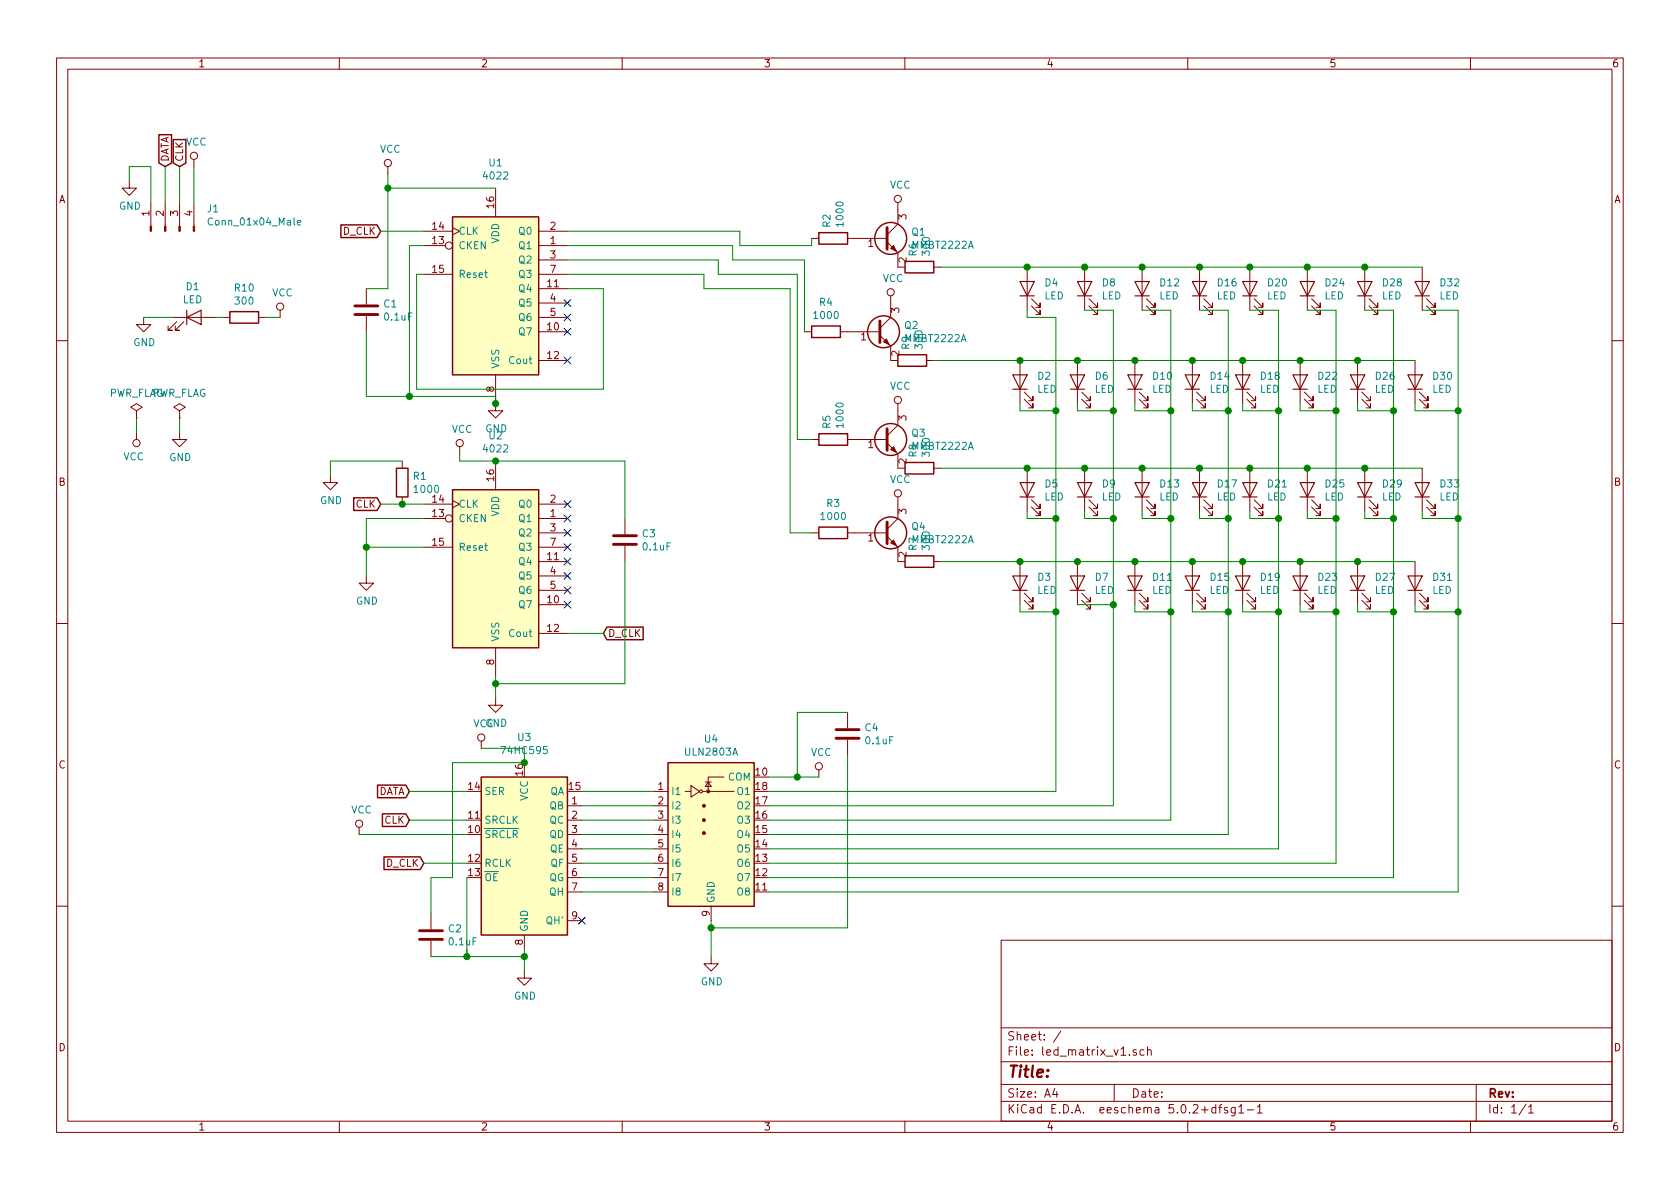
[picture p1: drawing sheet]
EESchema Schematic File Version 4
LIBS:led_matrix_v1-cache
EELAYER 26 0
EELAYER END
$Descr A4 11693 8268
encoding utf-8
Sheet 1 1
Title ""
Date ""
Rev ""
Comp ""
Comment1 ""
Comment2 ""
Comment3 ""
Comment4 ""
$EndDescr
$Comp
L 4xxx:4022 U1
U 1 1
P 3450 2000
F 0 "U1" H 3450 2878 50  0000 C CNN
F 1 "4022" H 3450 2787 50  0000 C CNN
F 2 "Package_SO:SOIC-16W_5.3x10.2mm_P1.27mm" H 3450 2000 50  0001 C CNN
F 3 "http://www.intersil.com/content/dam/Intersil/documents/cd40/cd4017bms-22bms.pdf" H 3450 2000 50  0001 C CNN
	1    3450 2000
	1    0    0    -1  
$EndComp
$Comp
L 4xxx:4022 U2
U 1 1
P 3450 3900
F 0 "U2" H 3450 4778 50  0000 C CNN
F 1 "4022" H 3450 4687 50  0000 C CNN
F 2 "Package_SO:SOIC-16W_5.3x10.2mm_P1.27mm" H 3450 3900 50  0001 C CNN
F 3 "http://www.intersil.com/content/dam/Intersil/documents/cd40/cd4017bms-22bms.pdf" H 3450 3900 50  0001 C CNN
	1    3450 3900
	1    0    0    -1  
$EndComp
$Comp
L Transistor_Array:ULN2803A U4
U 1 1
P 4950 5700
F 0 "U4" H 4950 6267 50  0000 C CNN
F 1 "ULN2803A" H 4950 6176 50  0000 C CNN
F 2 "Package_SO:SOIC-18W_7.5x11.6mm_P1.27mm" H 5000 5050 50  0001 L CNN
F 3 "http://www.ti.com/lit/ds/symlink/uln2803a.pdf" H 5050 5500 50  0001 C CNN
	1    4950 5700
	1    0    0    -1  
$EndComp
$Comp
L Transistor_BJT:MMBT5551L Q4
U 1 1
P 6150 3700
F 0 "Q4" H 6341 3746 50  0000 L CNN
F 1 "MMBT2222A" H 6341 3655 50  0000 L CNN
F 2 "Package_TO_SOT_SMD:SOT-23" H 6350 3625 50  0001 L CIN
F 3 "www.onsemi.com/pub/Collateral/MMBT5550LT1-D.PDF" H 6150 3700 50  0001 L CNN
	1    6150 3700
	1    0    0    -1  
$EndComp
$Comp
L Transistor_BJT:MMBT5551L Q3
U 1 1
P 6150 3050
F 0 "Q3" H 6341 3096 50  0000 L CNN
F 1 "MMBT2222A" H 6341 3005 50  0000 L CNN
F 2 "Package_TO_SOT_SMD:SOT-23" H 6350 2975 50  0001 L CIN
F 3 "www.onsemi.com/pub/Collateral/MMBT5550LT1-D.PDF" H 6150 3050 50  0001 L CNN
	1    6150 3050
	1    0    0    -1  
$EndComp
$Comp
L Device:R R1
U 1 1
P 2800 3350
F 0 "R1" H 2870 3396 50  0000 L CNN
F 1 "1000" H 2870 3305 50  0000 L CNN
F 2 "Resistor_SMD:R_0805_2012Metric" V 2730 3350 50  0001 C CNN
F 3 "~" H 2800 3350 50  0001 C CNN
	1    2800 3350
	1    0    0    -1  
$EndComp
$Comp
L Device:R R3
U 1 1
P 5800 3700
F 0 "R3" V 5593 3700 50  0000 C CNN
F 1 "1000" V 5684 3700 50  0000 C CNN
F 2 "Resistor_SMD:R_0805_2012Metric" V 5730 3700 50  0001 C CNN
F 3 "~" H 5800 3700 50  0001 C CNN
	1    5800 3700
	0    1    1    0   
$EndComp
$Comp
L Device:R R2
U 1 1
P 5800 1650
F 0 "R2" H 5870 1696 50  0000 L CNN
F 1 "1000" H 5870 1605 50  0000 L CNN
F 2 "Resistor_SMD:R_0805_2012Metric" V 5730 1650 50  0001 C CNN
F 3 "~" H 5800 1650 50  0001 C CNN
	1    5800 1650
	0    -1   -1   0   
$EndComp
$Comp
L Device:R R4
U 1 1
P 5750 2300
F 0 "R4" V 5543 2300 50  0000 C CNN
F 1 "1000" V 5634 2300 50  0000 C CNN
F 2 "Resistor_SMD:R_0805_2012Metric" V 5680 2300 50  0001 C CNN
F 3 "~" H 5750 2300 50  0001 C CNN
	1    5750 2300
	0    1    1    0   
$EndComp
$Comp
L Device:R R5
U 1 1
P 5800 3050
F 0 "R5" H 5870 3096 50  0000 L CNN
F 1 "1000" H 5870 3005 50  0000 L CNN
F 2 "Resistor_SMD:R_0805_2012Metric" V 5730 3050 50  0001 C CNN
F 3 "~" H 5800 3050 50  0001 C CNN
	1    5800 3050
	0    -1   -1   0   
$EndComp
$Comp
L Device:R R7
U 1 1
P 6400 3900
F 0 "R7" H 6470 3946 50  0000 L CNN
F 1 "300" H 6470 3855 50  0000 L CNN
F 2 "Resistor_SMD:R_0805_2012Metric" V 6330 3900 50  0001 C CNN
F 3 "~" H 6400 3900 50  0001 C CNN
	1    6400 3900
	0    -1   -1   0   
$EndComp
$Comp
L Device:R R6
U 1 1
P 6400 1850
F 0 "R6" H 6470 1896 50  0000 L CNN
F 1 "300" H 6470 1805 50  0000 L CNN
F 2 "Resistor_SMD:R_0805_2012Metric" V 6330 1850 50  0001 C CNN
F 3 "~" H 6400 1850 50  0001 C CNN
	1    6400 1850
	0    -1   -1   0   
$EndComp
$Comp
L Device:R R8
U 1 1
P 6400 3250
F 0 "R8" H 6470 3296 50  0000 L CNN
F 1 "300" H 6470 3205 50  0000 L CNN
F 2 "Resistor_SMD:R_0805_2012Metric" V 6330 3250 50  0001 C CNN
F 3 "~" H 6400 3250 50  0001 C CNN
	1    6400 3250
	0    -1   -1   0   
$EndComp
$Comp
L Device:R R9
U 1 1
P 6350 2500
F 0 "R9" H 6420 2546 50  0000 L CNN
F 1 "300" H 6420 2455 50  0000 L CNN
F 2 "Resistor_SMD:R_0805_2012Metric" V 6280 2500 50  0001 C CNN
F 3 "~" H 6350 2500 50  0001 C CNN
	1    6350 2500
	0    -1   -1   0   
$EndComp
$Comp
L Device:C C1
U 1 1
P 2550 2150
F 0 "C1" H 2665 2196 50  0000 L CNN
F 1 "0.1uF" H 2665 2105 50  0000 L CNN
F 2 "Capacitor_SMD:C_0805_2012Metric" H 2588 2000 50  0001 C CNN
F 3 "~" H 2550 2150 50  0001 C CNN
	1    2550 2150
	1    0    0    -1  
$EndComp
$Comp
L Device:C C3
U 1 1
P 4350 3750
F 0 "C3" H 4465 3796 50  0000 L CNN
F 1 "0.1uF" H 4465 3705 50  0000 L CNN
F 2 "Capacitor_SMD:C_0805_2012Metric" H 4388 3600 50  0001 C CNN
F 3 "~" H 4350 3750 50  0001 C CNN
	1    4350 3750
	1    0    0    -1  
$EndComp
$Comp
L Device:C C2
U 1 1
P 3000 6500
F 0 "C2" H 3115 6546 50  0000 L CNN
F 1 "0.1uF" H 3115 6455 50  0000 L CNN
F 2 "Capacitor_SMD:C_0805_2012Metric" H 3038 6350 50  0001 C CNN
F 3 "~" H 3000 6500 50  0001 C CNN
	1    3000 6500
	1    0    0    -1  
$EndComp
$Comp
L 74xx:74HC595 U3
U 1 1
P 3650 5900
F 0 "U3" H 3650 6678 50  0000 C CNN
F 1 "74HC595" H 3650 6587 50  0000 C CNN
F 2 "Package_SO:SOIC-16W_5.3x10.2mm_P1.27mm" H 3650 5900 50  0001 C CNN
F 3 "http://www.ti.com/lit/ds/symlink/sn74hc595.pdf" H 3650 5900 50  0001 C CNN
	1    3650 5900
	1    0    0    -1  
$EndComp
$Comp
L power:GND #PWR015
U 1 1
P 3650 6750
F 0 "#PWR015" H 3650 6500 50  0001 C CNN
F 1 "GND" H 3655 6577 50  0000 C CNN
F 2 "" H 3650 6750 50  0001 C CNN
F 3 "" H 3650 6750 50  0001 C CNN
	1    3650 6750
	1    0    0    -1  
$EndComp
$Comp
L power:GND #PWR016
U 1 1
P 4950 6650
F 0 "#PWR016" H 4950 6400 50  0001 C CNN
F 1 "GND" H 4955 6477 50  0000 C CNN
F 2 "" H 4950 6650 50  0001 C CNN
F 3 "" H 4950 6650 50  0001 C CNN
	1    4950 6650
	1    0    0    -1  
$EndComp
$Comp
L Device:LED D4
U 1 1
P 7150 2000
F 0 "D4" V 7188 1883 50  0000 R CNN
F 1 "LED" V 7097 1883 50  0000 R CNN
F 2 "LED_THT:LED_D5.0mm" H 7150 2000 50  0001 C CNN
F 3 "~" H 7150 2000 50  0001 C CNN
	1    7150 2000
	0    -1   -1   0   
$EndComp
$Comp
L Device:LED D8
U 1 1
P 7550 2000
F 0 "D8" V 7588 1883 50  0000 R CNN
F 1 "LED" V 7497 1883 50  0000 R CNN
F 2 "LED_THT:LED_D5.0mm" H 7550 2000 50  0001 C CNN
F 3 "~" H 7550 2000 50  0001 C CNN
	1    7550 2000
	0    -1   -1   0   
$EndComp
$Comp
L Device:LED D12
U 1 1
P 7950 2000
F 0 "D12" V 7988 1883 50  0000 R CNN
F 1 "LED" V 7897 1883 50  0000 R CNN
F 2 "LED_THT:LED_D5.0mm" H 7950 2000 50  0001 C CNN
F 3 "~" H 7950 2000 50  0001 C CNN
	1    7950 2000
	0    -1   -1   0   
$EndComp
$Comp
L Device:LED D16
U 1 1
P 8350 2000
F 0 "D16" V 8388 1883 50  0000 R CNN
F 1 "LED" V 8297 1883 50  0000 R CNN
F 2 "LED_THT:LED_D5.0mm" H 8350 2000 50  0001 C CNN
F 3 "~" H 8350 2000 50  0001 C CNN
	1    8350 2000
	0    -1   -1   0   
$EndComp
$Comp
L Device:LED D20
U 1 1
P 8700 2000
F 0 "D20" V 8738 1883 50  0000 R CNN
F 1 "LED" V 8647 1883 50  0000 R CNN
F 2 "LED_THT:LED_D5.0mm" H 8700 2000 50  0001 C CNN
F 3 "~" H 8700 2000 50  0001 C CNN
	1    8700 2000
	0    -1   -1   0   
$EndComp
$Comp
L Device:LED D24
U 1 1
P 9100 2000
F 0 "D24" V 9138 1883 50  0000 R CNN
F 1 "LED" V 9047 1883 50  0000 R CNN
F 2 "LED_THT:LED_D5.0mm" H 9100 2000 50  0001 C CNN
F 3 "~" H 9100 2000 50  0001 C CNN
	1    9100 2000
	0    -1   -1   0   
$EndComp
$Comp
L Device:LED D28
U 1 1
P 9500 2000
F 0 "D28" V 9538 1883 50  0000 R CNN
F 1 "LED" V 9447 1883 50  0000 R CNN
F 2 "LED_THT:LED_D5.0mm" H 9500 2000 50  0001 C CNN
F 3 "~" H 9500 2000 50  0001 C CNN
	1    9500 2000
	0    -1   -1   0   
$EndComp
$Comp
L Device:LED D32
U 1 1
P 9900 2000
F 0 "D32" V 9938 1883 50  0000 R CNN
F 1 "LED" V 9847 1883 50  0000 R CNN
F 2 "LED_THT:LED_D5.0mm" H 9900 2000 50  0001 C CNN
F 3 "~" H 9900 2000 50  0001 C CNN
	1    9900 2000
	0    -1   -1   0   
$EndComp
Connection ~ 7150 1850
Wire Wire Line
	7150 1850 7550 1850
Connection ~ 7550 1850
Wire Wire Line
	7550 1850 7950 1850
Connection ~ 7950 1850
Wire Wire Line
	7950 1850 8350 1850
Connection ~ 8350 1850
Wire Wire Line
	8350 1850 8700 1850
Connection ~ 8700 1850
Wire Wire Line
	8700 1850 9100 1850
Connection ~ 9100 1850
Wire Wire Line
	9100 1850 9500 1850
Connection ~ 9500 1850
Wire Wire Line
	9500 1850 9900 1850
Wire Wire Line
	6550 1850 7150 1850
Wire Wire Line
	7150 2150 7150 2200
$Comp
L Device:LED D2
U 1 1
P 7100 2650
F 0 "D2" V 7138 2533 50  0000 R CNN
F 1 "LED" V 7047 2533 50  0000 R CNN
F 2 "LED_THT:LED_D5.0mm" H 7100 2650 50  0001 C CNN
F 3 "~" H 7100 2650 50  0001 C CNN
	1    7100 2650
	0    -1   -1   0   
$EndComp
$Comp
L Device:LED D6
U 1 1
P 7500 2650
F 0 "D6" V 7538 2533 50  0000 R CNN
F 1 "LED" V 7447 2533 50  0000 R CNN
F 2 "LED_THT:LED_D5.0mm" H 7500 2650 50  0001 C CNN
F 3 "~" H 7500 2650 50  0001 C CNN
	1    7500 2650
	0    -1   -1   0   
$EndComp
$Comp
L Device:LED D10
U 1 1
P 7900 2650
F 0 "D10" V 7938 2533 50  0000 R CNN
F 1 "LED" V 7847 2533 50  0000 R CNN
F 2 "LED_THT:LED_D5.0mm" H 7900 2650 50  0001 C CNN
F 3 "~" H 7900 2650 50  0001 C CNN
	1    7900 2650
	0    -1   -1   0   
$EndComp
$Comp
L Device:LED D14
U 1 1
P 8300 2650
F 0 "D14" V 8338 2533 50  0000 R CNN
F 1 "LED" V 8247 2533 50  0000 R CNN
F 2 "LED_THT:LED_D5.0mm" H 8300 2650 50  0001 C CNN
F 3 "~" H 8300 2650 50  0001 C CNN
	1    8300 2650
	0    -1   -1   0   
$EndComp
$Comp
L Device:LED D18
U 1 1
P 8650 2650
F 0 "D18" V 8688 2533 50  0000 R CNN
F 1 "LED" V 8597 2533 50  0000 R CNN
F 2 "LED_THT:LED_D5.0mm" H 8650 2650 50  0001 C CNN
F 3 "~" H 8650 2650 50  0001 C CNN
	1    8650 2650
	0    -1   -1   0   
$EndComp
$Comp
L Device:LED D22
U 1 1
P 9050 2650
F 0 "D22" V 9088 2533 50  0000 R CNN
F 1 "LED" V 8997 2533 50  0000 R CNN
F 2 "LED_THT:LED_D5.0mm" H 9050 2650 50  0001 C CNN
F 3 "~" H 9050 2650 50  0001 C CNN
	1    9050 2650
	0    -1   -1   0   
$EndComp
$Comp
L Device:LED D26
U 1 1
P 9450 2650
F 0 "D26" V 9488 2533 50  0000 R CNN
F 1 "LED" V 9397 2533 50  0000 R CNN
F 2 "LED_THT:LED_D5.0mm" H 9450 2650 50  0001 C CNN
F 3 "~" H 9450 2650 50  0001 C CNN
	1    9450 2650
	0    -1   -1   0   
$EndComp
$Comp
L Device:LED D30
U 1 1
P 9850 2650
F 0 "D30" V 9888 2533 50  0000 R CNN
F 1 "LED" V 9797 2533 50  0000 R CNN
F 2 "LED_THT:LED_D5.0mm" H 9850 2650 50  0001 C CNN
F 3 "~" H 9850 2650 50  0001 C CNN
	1    9850 2650
	0    -1   -1   0   
$EndComp
Connection ~ 7100 2500
Wire Wire Line
	7100 2500 7500 2500
Connection ~ 7500 2500
Wire Wire Line
	7500 2500 7900 2500
Connection ~ 7900 2500
Wire Wire Line
	7900 2500 8300 2500
Connection ~ 8300 2500
Wire Wire Line
	8300 2500 8650 2500
Connection ~ 8650 2500
Wire Wire Line
	8650 2500 9050 2500
Connection ~ 9050 2500
Wire Wire Line
	9050 2500 9450 2500
Connection ~ 9450 2500
Wire Wire Line
	9450 2500 9850 2500
Wire Wire Line
	7100 2800 7100 2850
$Comp
L Device:LED D5
U 1 1
P 7150 3400
F 0 "D5" V 7188 3283 50  0000 R CNN
F 1 "LED" V 7097 3283 50  0000 R CNN
F 2 "LED_THT:LED_D5.0mm" H 7150 3400 50  0001 C CNN
F 3 "~" H 7150 3400 50  0001 C CNN
	1    7150 3400
	0    -1   -1   0   
$EndComp
$Comp
L Device:LED D9
U 1 1
P 7550 3400
F 0 "D9" V 7588 3283 50  0000 R CNN
F 1 "LED" V 7497 3283 50  0000 R CNN
F 2 "LED_THT:LED_D5.0mm" H 7550 3400 50  0001 C CNN
F 3 "~" H 7550 3400 50  0001 C CNN
	1    7550 3400
	0    -1   -1   0   
$EndComp
$Comp
L Device:LED D13
U 1 1
P 7950 3400
F 0 "D13" V 7988 3283 50  0000 R CNN
F 1 "LED" V 7897 3283 50  0000 R CNN
F 2 "LED_THT:LED_D5.0mm" H 7950 3400 50  0001 C CNN
F 3 "~" H 7950 3400 50  0001 C CNN
	1    7950 3400
	0    -1   -1   0   
$EndComp
$Comp
L Device:LED D17
U 1 1
P 8350 3400
F 0 "D17" V 8388 3283 50  0000 R CNN
F 1 "LED" V 8297 3283 50  0000 R CNN
F 2 "LED_THT:LED_D5.0mm" H 8350 3400 50  0001 C CNN
F 3 "~" H 8350 3400 50  0001 C CNN
	1    8350 3400
	0    -1   -1   0   
$EndComp
$Comp
L Device:LED D21
U 1 1
P 8700 3400
F 0 "D21" V 8738 3283 50  0000 R CNN
F 1 "LED" V 8647 3283 50  0000 R CNN
F 2 "LED_THT:LED_D5.0mm" H 8700 3400 50  0001 C CNN
F 3 "~" H 8700 3400 50  0001 C CNN
	1    8700 3400
	0    -1   -1   0   
$EndComp
$Comp
L Device:LED D25
U 1 1
P 9100 3400
F 0 "D25" V 9138 3283 50  0000 R CNN
F 1 "LED" V 9047 3283 50  0000 R CNN
F 2 "LED_THT:LED_D5.0mm" H 9100 3400 50  0001 C CNN
F 3 "~" H 9100 3400 50  0001 C CNN
	1    9100 3400
	0    -1   -1   0   
$EndComp
$Comp
L Device:LED D29
U 1 1
P 9500 3400
F 0 "D29" V 9538 3283 50  0000 R CNN
F 1 "LED" V 9447 3283 50  0000 R CNN
F 2 "LED_THT:LED_D5.0mm" H 9500 3400 50  0001 C CNN
F 3 "~" H 9500 3400 50  0001 C CNN
	1    9500 3400
	0    -1   -1   0   
$EndComp
$Comp
L Device:LED D33
U 1 1
P 9900 3400
F 0 "D33" V 9938 3283 50  0000 R CNN
F 1 "LED" V 9847 3283 50  0000 R CNN
F 2 "LED_THT:LED_D5.0mm" H 9900 3400 50  0001 C CNN
F 3 "~" H 9900 3400 50  0001 C CNN
	1    9900 3400
	0    -1   -1   0   
$EndComp
Connection ~ 7150 3250
Wire Wire Line
	7150 3250 7550 3250
Connection ~ 7550 3250
Wire Wire Line
	7550 3250 7950 3250
Connection ~ 7950 3250
Wire Wire Line
	7950 3250 8350 3250
Connection ~ 8350 3250
Wire Wire Line
	8350 3250 8700 3250
Connection ~ 8700 3250
Wire Wire Line
	8700 3250 9100 3250
Connection ~ 9100 3250
Wire Wire Line
	9100 3250 9500 3250
Connection ~ 9500 3250
Wire Wire Line
	9500 3250 9900 3250
Wire Wire Line
	6550 3250 7150 3250
Wire Wire Line
	7150 3550 7150 3600
$Comp
L Device:LED D3
U 1 1
P 7100 4050
F 0 "D3" V 7138 3933 50  0000 R CNN
F 1 "LED" V 7047 3933 50  0000 R CNN
F 2 "LED_THT:LED_D5.0mm" H 7100 4050 50  0001 C CNN
F 3 "~" H 7100 4050 50  0001 C CNN
	1    7100 4050
	0    -1   -1   0   
$EndComp
$Comp
L Device:LED D7
U 1 1
P 7500 4050
F 0 "D7" V 7538 3933 50  0000 R CNN
F 1 "LED" V 7447 3933 50  0000 R CNN
F 2 "LED_THT:LED_D5.0mm" H 7500 4050 50  0001 C CNN
F 3 "~" H 7500 4050 50  0001 C CNN
	1    7500 4050
	0    -1   -1   0   
$EndComp
$Comp
L Device:LED D11
U 1 1
P 7900 4050
F 0 "D11" V 7938 3933 50  0000 R CNN
F 1 "LED" V 7847 3933 50  0000 R CNN
F 2 "LED_THT:LED_D5.0mm" H 7900 4050 50  0001 C CNN
F 3 "~" H 7900 4050 50  0001 C CNN
	1    7900 4050
	0    -1   -1   0   
$EndComp
$Comp
L Device:LED D15
U 1 1
P 8300 4050
F 0 "D15" V 8338 3933 50  0000 R CNN
F 1 "LED" V 8247 3933 50  0000 R CNN
F 2 "LED_THT:LED_D5.0mm" H 8300 4050 50  0001 C CNN
F 3 "~" H 8300 4050 50  0001 C CNN
	1    8300 4050
	0    -1   -1   0   
$EndComp
$Comp
L Device:LED D19
U 1 1
P 8650 4050
F 0 "D19" V 8688 3933 50  0000 R CNN
F 1 "LED" V 8597 3933 50  0000 R CNN
F 2 "LED_THT:LED_D5.0mm" H 8650 4050 50  0001 C CNN
F 3 "~" H 8650 4050 50  0001 C CNN
	1    8650 4050
	0    -1   -1   0   
$EndComp
$Comp
L Device:LED D23
U 1 1
P 9050 4050
F 0 "D23" V 9088 3933 50  0000 R CNN
F 1 "LED" V 8997 3933 50  0000 R CNN
F 2 "LED_THT:LED_D5.0mm" H 9050 4050 50  0001 C CNN
F 3 "~" H 9050 4050 50  0001 C CNN
	1    9050 4050
	0    -1   -1   0   
$EndComp
$Comp
L Device:LED D27
U 1 1
P 9450 4050
F 0 "D27" V 9488 3933 50  0000 R CNN
F 1 "LED" V 9397 3933 50  0000 R CNN
F 2 "LED_THT:LED_D5.0mm" H 9450 4050 50  0001 C CNN
F 3 "~" H 9450 4050 50  0001 C CNN
	1    9450 4050
	0    -1   -1   0   
$EndComp
$Comp
L Device:LED D31
U 1 1
P 9850 4050
F 0 "D31" V 9888 3933 50  0000 R CNN
F 1 "LED" V 9797 3933 50  0000 R CNN
F 2 "LED_THT:LED_D5.0mm" H 9850 4050 50  0001 C CNN
F 3 "~" H 9850 4050 50  0001 C CNN
	1    9850 4050
	0    -1   -1   0   
$EndComp
Connection ~ 7100 3900
Wire Wire Line
	7100 3900 7500 3900
Connection ~ 7500 3900
Wire Wire Line
	7500 3900 7900 3900
Connection ~ 7900 3900
Wire Wire Line
	7900 3900 8300 3900
Connection ~ 8300 3900
Wire Wire Line
	8300 3900 8650 3900
Connection ~ 8650 3900
Wire Wire Line
	8650 3900 9050 3900
Connection ~ 9050 3900
Wire Wire Line
	9050 3900 9450 3900
Connection ~ 9450 3900
Wire Wire Line
	9450 3900 9850 3900
Wire Wire Line
	7100 4200 7100 4250
Wire Wire Line
	6550 3900 7100 3900
Wire Wire Line
	6500 2500 7100 2500
$Comp
L Transistor_BJT:MMBT5551L Q1
U 1 1
P 6150 1650
F 0 "Q1" H 6341 1696 50  0000 L CNN
F 1 "MMBT2222A" H 6341 1605 50  0000 L CNN
F 2 "Package_TO_SOT_SMD:SOT-23" H 6350 1575 50  0001 L CIN
F 3 "www.onsemi.com/pub/Collateral/MMBT5550LT1-D.PDF" H 6150 1650 50  0001 L CNN
	1    6150 1650
	1    0    0    -1  
$EndComp
Wire Wire Line
	7150 2200 7350 2200
Wire Wire Line
	7350 2200 7350 2850
Wire Wire Line
	7550 2150 7750 2150
Wire Wire Line
	7750 2150 7750 2850
Wire Wire Line
	7950 2150 8150 2150
Wire Wire Line
	8150 2150 8150 2850
Wire Wire Line
	8350 2150 8550 2150
Wire Wire Line
	8550 2150 8550 2850
Wire Wire Line
	8700 2150 8900 2150
Wire Wire Line
	8900 2150 8900 2850
Wire Wire Line
	9100 2150 9300 2150
Wire Wire Line
	9300 2150 9300 2850
Wire Wire Line
	9500 2150 9700 2150
Wire Wire Line
	9700 2150 9700 2850
Wire Wire Line
	9900 2150 10150 2150
Wire Wire Line
	10150 2150 10150 2850
Wire Wire Line
	5700 5400 5550 5400
Wire Wire Line
	4950 6650 4950 6450
Wire Wire Line
	3650 6750 3650 6650
Wire Wire Line
	3250 6650 3650 6650
Connection ~ 3650 6650
Wire Wire Line
	3650 6650 3650 6600
Wire Wire Line
	3650 5300 3650 5200
Wire Wire Line
	3650 5200 3350 5200
Wire Wire Line
	3250 5700 2850 5700
Text GLabel 2850 5700 0    50   Input ~ 0
CLK
Text GLabel 2650 3500 0    50   Input ~ 0
CLK
Text GLabel 4200 4400 2    50   Input ~ 0
D_CLK
Text GLabel 2650 1600 0    50   Input ~ 0
D_CLK
Text GLabel 2850 5500 0    50   Input ~ 0
DATA
Wire Wire Line
	2850 5500 3250 5500
Text GLabel 2950 6000 0    50   Input ~ 0
D_CLK
Wire Wire Line
	3250 6000 2950 6000
Wire Wire Line
	3950 4400 4200 4400
Wire Wire Line
	2650 3500 2800 3500
Wire Wire Line
	3200 3200 3450 3200
$Comp
L power:GND #PWR014
U 1 1
P 3450 4850
F 0 "#PWR014" H 3450 4600 50  0001 C CNN
F 1 "GND" H 3455 4677 50  0000 C CNN
F 2 "" H 3450 4850 50  0001 C CNN
F 3 "" H 3450 4850 50  0001 C CNN
	1    3450 4850
	1    0    0    -1  
$EndComp
Wire Wire Line
	3450 4850 3450 4750
Wire Wire Line
	2950 3600 2550 3600
Wire Wire Line
	2550 3600 2550 3800
Wire Wire Line
	2950 3800 2550 3800
Connection ~ 2550 3800
$Comp
L power:GND #PWR09
U 1 1
P 2550 4000
F 0 "#PWR09" H 2550 3750 50  0001 C CNN
F 1 "GND" H 2555 3827 50  0000 C CNN
F 2 "" H 2550 4000 50  0001 C CNN
F 3 "" H 2550 4000 50  0001 C CNN
	1    2550 4000
	1    0    0    -1  
$EndComp
Wire Wire Line
	2550 3800 2550 4000
Wire Wire Line
	2650 1600 2950 1600
Wire Wire Line
	5650 1700 5650 1650
Wire Wire Line
	5600 1800 5600 2300
Wire Wire Line
	5550 1900 5550 3050
Wire Wire Line
	5550 3050 5650 3050
Wire Wire Line
	5500 2000 5500 3700
Wire Wire Line
	5500 3700 5650 3700
Wire Wire Line
	3950 2000 4200 2000
Wire Wire Line
	4200 2000 4200 2700
Wire Wire Line
	4200 2700 2900 2700
Wire Wire Line
	2900 2700 2900 1900
Wire Wire Line
	2900 1900 2950 1900
$Comp
L power:GND #PWR013
U 1 1
P 3450 2800
F 0 "#PWR013" H 3450 2550 50  0001 C CNN
F 1 "GND" H 3455 2627 50  0000 C CNN
F 2 "" H 3450 2800 50  0001 C CNN
F 3 "" H 3450 2800 50  0001 C CNN
	1    3450 2800
	1    0    0    -1  
$EndComp
Wire Wire Line
	3450 2750 2850 2750
Wire Wire Line
	2550 2750 2550 2300
Wire Wire Line
	3450 2750 3450 2800
Connection ~ 3450 2800
Wire Wire Line
	3450 3200 4350 3200
Wire Wire Line
	4350 3200 4350 3600
Connection ~ 3450 3200
Wire Wire Line
	4350 3900 4350 4750
Wire Wire Line
	4350 4750 3450 4750
Connection ~ 3450 4750
Wire Wire Line
	3450 4750 3450 4700
Wire Wire Line
	2700 1200 2700 1300
Wire Wire Line
	2550 2000 2700 2000
Wire Wire Line
	2700 2000 2700 1300
Connection ~ 2700 1300
Wire Wire Line
	2700 1300 3450 1300
Wire Wire Line
	3000 6650 3250 6650
Connection ~ 3250 6650
Wire Wire Line
	3000 6350 3000 6100
Wire Wire Line
	3000 6100 3150 6100
Wire Wire Line
	3150 6100 3150 5300
Wire Wire Line
	3150 5300 3650 5300
Connection ~ 3650 5300
$Comp
L Device:C C4
U 1 1
P 5900 5100
F 0 "C4" H 6015 5146 50  0000 L CNN
F 1 "0.1uF" H 6015 5055 50  0000 L CNN
F 2 "Capacitor_SMD:C_0805_2012Metric" H 5938 4950 50  0001 C CNN
F 3 "~" H 5900 5100 50  0001 C CNN
	1    5900 5100
	1    0    0    -1  
$EndComp
Wire Wire Line
	3250 6600 3250 6650
Wire Wire Line
	3250 6100 3250 6650
Wire Wire Line
	5900 5250 5900 6450
Wire Wire Line
	5900 6450 4950 6450
Connection ~ 4950 6450
Wire Wire Line
	4950 6450 4950 6400
Wire Wire Line
	5550 5400 5550 4950
Wire Wire Line
	5550 4950 5900 4950
Connection ~ 5550 5400
Wire Wire Line
	5550 5400 5350 5400
Connection ~ 2800 3500
Wire Wire Line
	2800 3500 2950 3500
$Comp
L power:GND #PWR07
U 1 1
P 2300 3300
F 0 "#PWR07" H 2300 3050 50  0001 C CNN
F 1 "GND" H 2305 3127 50  0000 C CNN
F 2 "" H 2300 3300 50  0001 C CNN
F 3 "" H 2300 3300 50  0001 C CNN
	1    2300 3300
	1    0    0    -1  
$EndComp
Wire Wire Line
	2800 3200 2300 3200
Wire Wire Line
	2300 3200 2300 3300
Wire Wire Line
	3950 1600 5150 1600
Wire Wire Line
	5150 1600 5150 1700
Wire Wire Line
	5150 1700 5650 1700
Wire Wire Line
	5600 1800 5100 1800
Wire Wire Line
	5100 1800 5100 1700
Wire Wire Line
	5100 1700 3950 1700
Wire Wire Line
	3950 1800 5000 1800
Wire Wire Line
	5000 1800 5000 1900
Wire Wire Line
	5000 1900 5550 1900
Wire Wire Line
	5500 2000 4900 2000
Wire Wire Line
	4900 2000 4900 1900
Wire Wire Line
	4900 1900 3950 1900
$Comp
L Connector:Conn_01x04_Male J1
U 1 1
P 1150 1600
F 0 "J1" V 1303 1313 50  0000 R CNN
F 1 "Conn_01x04_Male" V 1212 1313 50  0000 R CNN
F 2 "Connector_PinHeader_2.54mm:PinHeader_1x04_P2.54mm_Vertical" H 1150 1600 50  0001 C CNN
F 3 "~" H 1150 1600 50  0001 C CNN
	1    1150 1600
	0    -1   -1   0   
$EndComp
$Comp
L power:GND #PWR01
U 1 1
P 900 1250
F 0 "#PWR01" H 900 1000 50  0001 C CNN
F 1 "GND" H 905 1077 50  0000 C CNN
F 2 "" H 900 1250 50  0001 C CNN
F 3 "" H 900 1250 50  0001 C CNN
	1    900  1250
	1    0    0    -1  
$EndComp
Wire Wire Line
	900  1250 900  1150
Wire Wire Line
	900  1150 1050 1150
Wire Wire Line
	1050 1150 1050 1400
Wire Wire Line
	1150 1400 1150 1150
Wire Wire Line
	1250 1400 1250 1150
Wire Wire Line
	1350 1400 1350 1150
Text GLabel 1250 1150 1    50   Input ~ 0
CLK
Text GLabel 1150 1150 1    50   Input ~ 0
DATA
Wire Wire Line
	7100 2850 7350 2850
Connection ~ 7350 2850
Wire Wire Line
	7350 2850 7350 3600
Wire Wire Line
	7150 3600 7350 3600
Connection ~ 7350 3600
Wire Wire Line
	7350 3600 7350 4250
Wire Wire Line
	7100 4250 7350 4250
Wire Wire Line
	7500 4200 7750 4200
Wire Wire Line
	7550 3550 7550 3600
Wire Wire Line
	7550 3600 7750 3600
Connection ~ 7750 3600
Wire Wire Line
	7750 3600 7750 4200
Wire Wire Line
	7500 2800 7500 2850
Wire Wire Line
	7500 2850 7750 2850
Connection ~ 7750 2850
Wire Wire Line
	7750 2850 7750 3600
Wire Wire Line
	7900 2800 7900 2850
Wire Wire Line
	7900 2850 8150 2850
Connection ~ 8150 2850
Wire Wire Line
	8150 2850 8150 3600
Wire Wire Line
	7950 3550 7950 3600
Wire Wire Line
	7950 3600 8150 3600
Connection ~ 8150 3600
Wire Wire Line
	8150 3600 8150 4250
Wire Wire Line
	7900 4200 7900 4250
Wire Wire Line
	7900 4250 8150 4250
Wire Wire Line
	8350 3550 8350 3600
Wire Wire Line
	8350 3600 8550 3600
Connection ~ 8550 3600
Wire Wire Line
	8550 3600 8550 4250
Wire Wire Line
	8300 2800 8300 2850
Wire Wire Line
	8300 2850 8550 2850
Connection ~ 8550 2850
Wire Wire Line
	8550 2850 8550 3600
Wire Wire Line
	8300 4200 8300 4250
Wire Wire Line
	8300 4250 8550 4250
Wire Wire Line
	8650 4200 8650 4250
Wire Wire Line
	8650 4250 8900 4250
Wire Wire Line
	8700 3550 8700 3600
Wire Wire Line
	8700 3600 8900 3600
Connection ~ 8900 3600
Wire Wire Line
	8900 3600 8900 4250
Wire Wire Line
	8650 2800 8650 2850
Wire Wire Line
	8650 2850 8900 2850
Connection ~ 8900 2850
Wire Wire Line
	8900 2850 8900 3600
Wire Wire Line
	9050 4200 9050 4250
Wire Wire Line
	9050 4250 9300 4250
Wire Wire Line
	9100 3550 9100 3600
Wire Wire Line
	9100 3600 9300 3600
Connection ~ 9300 3600
Wire Wire Line
	9300 3600 9300 4250
Wire Wire Line
	9050 2800 9050 2850
Wire Wire Line
	9050 2850 9300 2850
Connection ~ 9300 2850
Wire Wire Line
	9300 2850 9300 3600
Wire Wire Line
	9450 2800 9450 2850
Wire Wire Line
	9450 2850 9700 2850
Connection ~ 9700 2850
Wire Wire Line
	9700 2850 9700 3600
Wire Wire Line
	9500 3550 9500 3600
Wire Wire Line
	9500 3600 9700 3600
Connection ~ 9700 3600
Wire Wire Line
	9700 3600 9700 4250
Wire Wire Line
	9450 4200 9450 4250
Wire Wire Line
	9450 4250 9700 4250
Wire Wire Line
	9850 2800 9850 2850
Wire Wire Line
	9850 2850 10150 2850
Connection ~ 10150 2850
Wire Wire Line
	10150 2850 10150 3600
Wire Wire Line
	9900 3550 9900 3600
Wire Wire Line
	9900 3600 10150 3600
Connection ~ 10150 3600
Wire Wire Line
	10150 3600 10150 4250
Wire Wire Line
	9850 4200 9850 4250
Wire Wire Line
	9850 4250 10150 4250
$Comp
L Device:LED D1
U 1 1
P 1350 2200
F 0 "D1" H 1341 2416 50  0000 C CNN
F 1 "LED" H 1341 2325 50  0000 C CNN
F 2 "LED_SMD:LED_0805_2012Metric" H 1350 2200 50  0001 C CNN
F 3 "~" H 1350 2200 50  0001 C CNN
	1    1350 2200
	1    0    0    -1  
$EndComp
$Comp
L Device:R R10
U 1 1
P 1700 2200
F 0 "R10" V 1493 2200 50  0000 C CNN
F 1 "300" V 1584 2200 50  0000 C CNN
F 2 "Resistor_SMD:R_0805_2012Metric" V 1630 2200 50  0001 C CNN
F 3 "~" H 1700 2200 50  0001 C CNN
	1    1700 2200
	0    1    1    0   
$EndComp
$Comp
L power:GND #PWR03
U 1 1
P 1000 2200
F 0 "#PWR03" H 1000 1950 50  0001 C CNN
F 1 "GND" H 1005 2027 50  0000 C CNN
F 2 "" H 1000 2200 50  0001 C CNN
F 3 "" H 1000 2200 50  0001 C CNN
	1    1000 2200
	1    0    0    -1  
$EndComp
Wire Wire Line
	1950 2200 1850 2200
Wire Wire Line
	1550 2200 1500 2200
Wire Wire Line
	1200 2200 1000 2200
$Comp
L power:VCC #PWR05
U 1 1
P 1350 1150
F 0 "#PWR05" H 1350 1000 50  0001 C CNN
F 1 "VCC" H 1367 1323 50  0000 C CNN
F 2 "" H 1350 1150 50  0001 C CNN
F 3 "" H 1350 1150 50  0001 C CNN
	1    1350 1150
	1    0    0    -1  
$EndComp
$Comp
L power:VCC #PWR010
U 1 1
P 2700 1200
F 0 "#PWR010" H 2700 1050 50  0001 C CNN
F 1 "VCC" H 2717 1373 50  0000 C CNN
F 2 "" H 2700 1200 50  0001 C CNN
F 3 "" H 2700 1200 50  0001 C CNN
	1    2700 1200
	1    0    0    -1  
$EndComp
$Comp
L power:VCC #PWR011
U 1 1
P 3200 3150
F 0 "#PWR011" H 3200 3000 50  0001 C CNN
F 1 "VCC" H 3217 3323 50  0000 C CNN
F 2 "" H 3200 3150 50  0001 C CNN
F 3 "" H 3200 3150 50  0001 C CNN
	1    3200 3150
	1    0    0    -1  
$EndComp
$Comp
L power:VCC #PWR017
U 1 1
P 5700 5400
F 0 "#PWR017" H 5700 5250 50  0001 C CNN
F 1 "VCC" H 5717 5573 50  0000 C CNN
F 2 "" H 5700 5400 50  0001 C CNN
F 3 "" H 5700 5400 50  0001 C CNN
	1    5700 5400
	1    0    0    -1  
$EndComp
$Comp
L power:VCC #PWR012
U 1 1
P 3350 5200
F 0 "#PWR012" H 3350 5050 50  0001 C CNN
F 1 "VCC" H 3367 5373 50  0000 C CNN
F 2 "" H 3350 5200 50  0001 C CNN
F 3 "" H 3350 5200 50  0001 C CNN
	1    3350 5200
	1    0    0    -1  
$EndComp
$Comp
L power:VCC #PWR018
U 1 1
P 6250 1450
F 0 "#PWR018" H 6250 1300 50  0001 C CNN
F 1 "VCC" H 6267 1623 50  0000 C CNN
F 2 "" H 6250 1450 50  0001 C CNN
F 3 "" H 6250 1450 50  0001 C CNN
	1    6250 1450
	1    0    0    -1  
$EndComp
$Comp
L power:VCC #PWR08
U 1 1
P 2500 5800
F 0 "#PWR08" H 2500 5650 50  0001 C CNN
F 1 "VCC" H 2517 5973 50  0000 C CNN
F 2 "" H 2500 5800 50  0001 C CNN
F 3 "" H 2500 5800 50  0001 C CNN
	1    2500 5800
	1    0    0    -1  
$EndComp
Wire Wire Line
	2500 5800 3250 5800
Wire Wire Line
	3200 3200 3200 3150
$Comp
L power:VCC #PWR06
U 1 1
P 1950 2200
F 0 "#PWR06" H 1950 2050 50  0001 C CNN
F 1 "VCC" H 1967 2373 50  0000 C CNN
F 2 "" H 1950 2200 50  0001 C CNN
F 3 "" H 1950 2200 50  0001 C CNN
	1    1950 2200
	1    0    0    -1  
$EndComp
$Comp
L power:VCC #PWR02
U 1 1
P 950 3000
F 0 "#PWR02" H 950 2850 50  0001 C CNN
F 1 "VCC" H 968 3173 50  0000 C CNN
F 2 "" H 950 3000 50  0001 C CNN
F 3 "" H 950 3000 50  0001 C CNN
	1    950  3000
	-1   0    0    1   
$EndComp
$Comp
L power:GND #PWR04
U 1 1
P 1250 3000
F 0 "#PWR04" H 1250 2750 50  0001 C CNN
F 1 "GND" H 1255 2827 50  0000 C CNN
F 2 "" H 1250 3000 50  0001 C CNN
F 3 "" H 1250 3000 50  0001 C CNN
	1    1250 3000
	1    0    0    -1  
$EndComp
$Comp
L power:PWR_FLAG #FLG01
U 1 1
P 950 2900
F 0 "#FLG01" H 950 2975 50  0001 C CNN
F 1 "PWR_FLAG" H 950 3074 50  0000 C CNN
F 2 "" H 950 2900 50  0001 C CNN
F 3 "~" H 950 2900 50  0001 C CNN
	1    950  2900
	1    0    0    -1  
$EndComp
$Comp
L power:PWR_FLAG #FLG02
U 1 1
P 1250 2900
F 0 "#FLG02" H 1250 2975 50  0001 C CNN
F 1 "PWR_FLAG" H 1250 3074 50  0000 C CNN
F 2 "" H 1250 2900 50  0001 C CNN
F 3 "~" H 1250 2900 50  0001 C CNN
	1    1250 2900
	1    0    0    -1  
$EndComp
Wire Wire Line
	950  2900 950  3000
Wire Wire Line
	1250 2900 1250 3000
Wire Wire Line
	2950 1700 2850 1700
Wire Wire Line
	2850 1700 2850 2750
Connection ~ 2850 2750
Wire Wire Line
	2850 2750 2550 2750
NoConn ~ 3950 2100
NoConn ~ 3950 2200
NoConn ~ 3950 2300
NoConn ~ 3950 2500
NoConn ~ 3950 3500
NoConn ~ 3950 3600
NoConn ~ 3950 3700
NoConn ~ 3950 3800
NoConn ~ 3950 3900
NoConn ~ 3950 4000
NoConn ~ 3950 4100
NoConn ~ 3950 4200
NoConn ~ 4050 6400
$Comp
L power:VCC #PWR0101
U 1 1
P 6250 3500
F 0 "#PWR0101" H 6250 3350 50  0001 C CNN
F 1 "VCC" H 6267 3673 50  0000 C CNN
F 2 "" H 6250 3500 50  0001 C CNN
F 3 "" H 6250 3500 50  0001 C CNN
	1    6250 3500
	1    0    0    -1  
$EndComp
$Comp
L power:VCC #PWR0102
U 1 1
P 6250 2850
F 0 "#PWR0102" H 6250 2700 50  0001 C CNN
F 1 "VCC" H 6267 3023 50  0000 C CNN
F 2 "" H 6250 2850 50  0001 C CNN
F 3 "" H 6250 2850 50  0001 C CNN
	1    6250 2850
	1    0    0    -1  
$EndComp
$Comp
L power:VCC #PWR0103
U 1 1
P 6200 2100
F 0 "#PWR0103" H 6200 1950 50  0001 C CNN
F 1 "VCC" H 6217 2273 50  0000 C CNN
F 2 "" H 6200 2100 50  0001 C CNN
F 3 "" H 6200 2100 50  0001 C CNN
	1    6200 2100
	1    0    0    -1  
$EndComp
$Comp
L Transistor_BJT:MMBT5551L Q2
U 1 1
P 6100 2300
F 0 "Q2" H 6291 2346 50  0000 L CNN
F 1 "MMBT2222A" H 6291 2255 50  0000 L CNN
F 2 "Package_TO_SOT_SMD:SOT-23" H 6300 2225 50  0001 L CIN
F 3 "www.onsemi.com/pub/Collateral/MMBT5550LT1-D.PDF" H 6100 2300 50  0001 L CNN
	1    6100 2300
	1    0    0    -1  
$EndComp
Wire Wire Line
	4050 6200 4550 6200
Wire Wire Line
	4050 6100 4550 6100
Wire Wire Line
	4050 6000 4550 6000
Wire Wire Line
	4050 5900 4550 5900
Wire Wire Line
	4050 5800 4550 5800
Wire Wire Line
	4050 5700 4550 5700
Wire Wire Line
	4050 5600 4550 5600
Wire Wire Line
	4050 5500 4550 5500
Wire Wire Line
	7350 4250 7350 5500
Wire Wire Line
	7350 5500 5350 5500
Connection ~ 7350 4250
Wire Wire Line
	7750 4200 7750 5600
Wire Wire Line
	7750 5600 5350 5600
Connection ~ 7750 4200
Wire Wire Line
	8150 4250 8150 5700
Wire Wire Line
	8150 5700 5350 5700
Connection ~ 8150 4250
Wire Wire Line
	8550 4250 8550 5800
Wire Wire Line
	8550 5800 5350 5800
Connection ~ 8550 4250
Wire Wire Line
	8900 4250 8900 5900
Wire Wire Line
	8900 5900 5350 5900
Connection ~ 8900 4250
Wire Wire Line
	9300 4250 9300 6000
Wire Wire Line
	9300 6000 5350 6000
Connection ~ 9300 4250
Wire Wire Line
	9700 4250 9700 6100
Wire Wire Line
	9700 6100 5350 6100
Connection ~ 9700 4250
Wire Wire Line
	10150 4250 10150 6200
Wire Wire Line
	10150 6200 5350 6200
Connection ~ 10150 4250
$EndSCHEMATC
